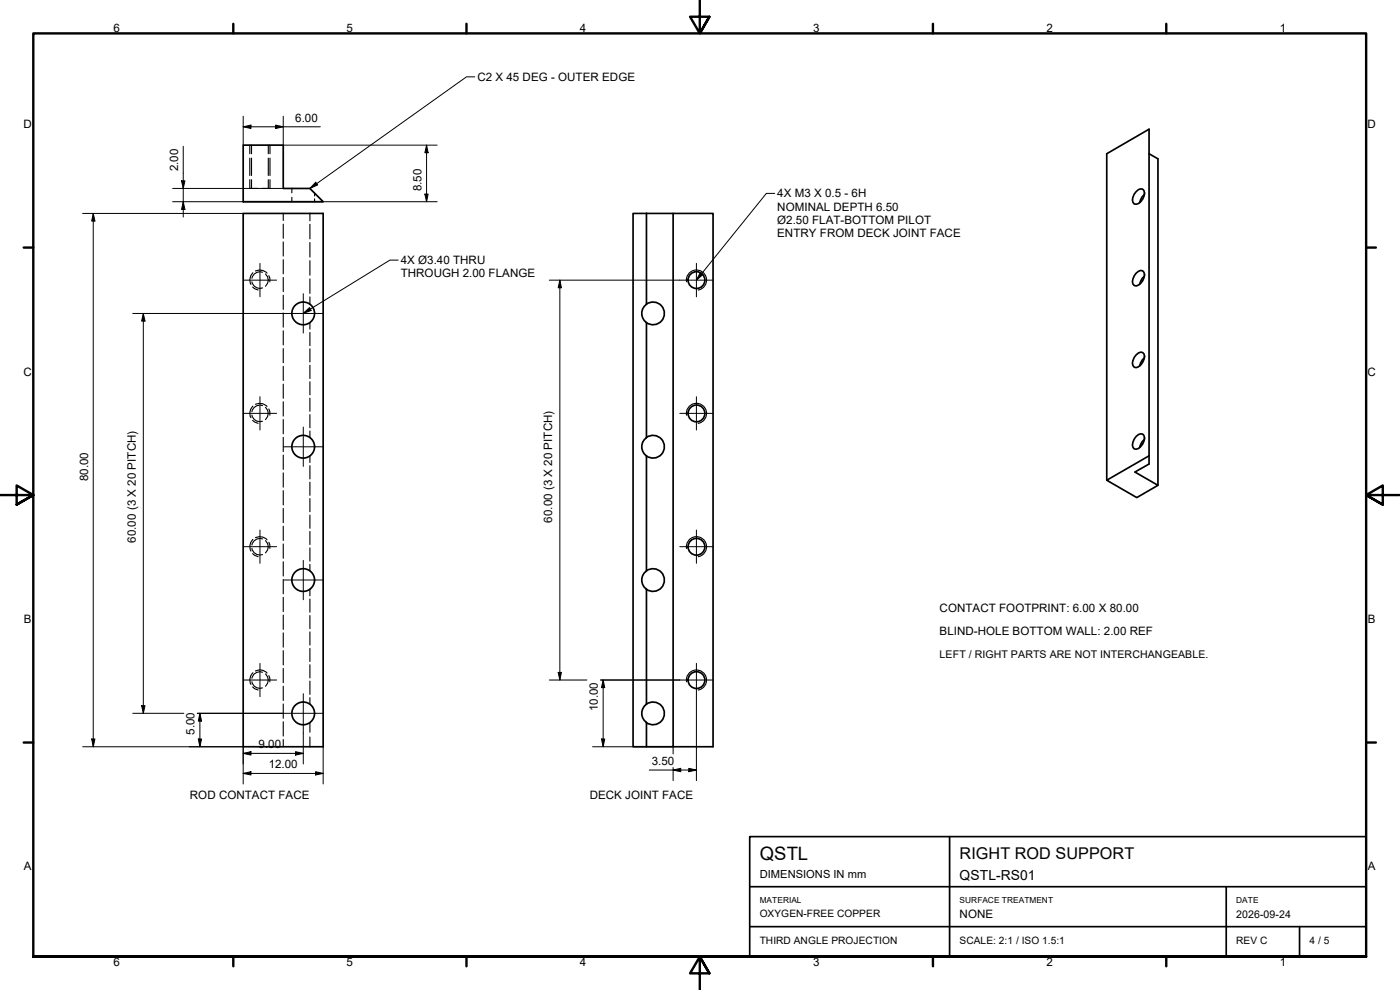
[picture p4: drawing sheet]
<svg xmlns="http://www.w3.org/2000/svg" width="420mm" height="297mm" viewBox="0 0 420 297" stroke-linecap="round" stroke-linejoin="round" font-family="sans-serif">
<!-- layer: Hidden (ISO) -->
<g fill="none" stroke="#000" stroke-width=".34">
<path d="M75 53.9v2.6h2.4M75 43.5v2.6M75 47.4v5.2M75.5 43.5v2.6M75.5 47.4v5.2M75.5 53.9v2.6M80.5 43.5v2.6M80.5 47.4v5.2M80.5 53.9v2.6M81 43.5v2.6M81 47.4v5.2M81 53.9v2.6h-2.4"/>
<path d="M87.6 56.5v1.4M87.6 59.2v1.3M94.4 57.9v.9M94.4 59.7v.8M85 64v2.2M85 67.3v4.2M85 72.6v4.2M85 77.9v4.3M93 64v2.2M93 67.3v4.4M93 72.8v4.3M93 78.2v4.4"/>
<path d="M75.6 84.6a2.41 2.41 0 0 0 3.2 1.8M75.8 86.1l1.7 .9M75.9 81.9a2.86 2.86 0 0 0-.6 3.4M76.7 81.3a2.98 2.98 0 0 1 3.4 .6M78.8 81.7a2.4 2.4 0 0 0-3.2 1.8M79.7 82.2a2.43 2.43 0 0 1 0 3.7M80.7 82.7l.3 .8v1.1M85 83.3v4.2M85 88.6v4.2M85 93.9v4.3M85 99.3v4.2M93 83.7v4.3"/>
<path d="M93 89.1v2.2M93 96.8v1.9M93 99.8v3.9M85 104.6v4.2M85 109.9v4.3M85 115.3v4.2M93 104.7v3.9M93 109.6v4M93 114.5v4M93 119.5v3.9M75.6 124.5a2.39 2.39 0 0 0 3.2 1.9M75.8 126.1l1.7 .9"/>
<path d="M75.9 121.9a2.86 2.86 0 0 0-.6 3.4M76.7 121.3a2.98 2.98 0 0 1 3.4 .6M78.8 121.7a2.4 2.4 0 0 0-3.2 1.8M79.7 122.2a2.43 2.43 0 0 1 0 3.7M80.7 122.7l.3 .8v1.1M85 120.6v4.2M85 125.9v4.3M85 131.2v4.3M85 136.6v4.2M93 124.4v3.9M93 129.3v2M93 136.8v2"/>
<path d="M93 139.7v4M85 141.9v4.3M85 147.2v4.3M85 152.6v4.2M85 157.9v4.3M93 144.7v3.9M93 149.6v3.9M93 154.5v4M93 159.5v3.9M75.6 164.5a2.39 2.39 0 0 0 3.2 1.9M75.8 166.1l.7 .6 1 .3M75.9 161.9a2.86 2.86 0 0 0-.6 3.4"/>
<path d="M76.7 161.3a2.98 2.98 0 0 1 3.4 .7M78.8 161.7a2.4 2.4 0 0 0-3.2 1.8M79.7 162.2a2.43 2.43 0 0 1 0 3.7M80.7 162.7l.3 .8v1.1M85 163.2v4.3M85 168.6v4.2M85 173.9v4.3M85 179.2v4.3M93 164.4v3.9M93 169.3v2M93 176.8v2M93 179.7v4"/>
<path d="M85 184.6v4.2M85 189.9v4.3M85 195.2v4.3M93 184.7v3.9M93 189.6v3.9M93 194.5v4M93 199.5v3.9M75.6 204.5a2.39 2.39 0 0 0 3.2 1.9M75.8 206.1l.7 .6 1 .3M75.9 201.9a2.86 2.86 0 0 0-.6 3.4M76.7 201.3a2.79 2.79 0 0 1 3.4 .7M78.8 201.7a2.4 2.4 0 0 0-3.2 1.8"/>
<path d="M79.7 202.2a2.43 2.43 0 0 1 0 3.7M80.7 202.7l.3 .8v1.1M85 200.6v4.2M85 205.9v4.3M85 211.2v4.3M85 216.6v4.2M93 204.4v4M93 209.3v2M93 216.8v2.9M85 221.9v2.2M93 221.1v3"/>
</g>
<!-- layer: Visible (ISO) -->
<g fill="none" stroke="#000" stroke-width=".51">
<path d="M73 43.5h12v13h8l4 4h-24zM341 57.5l.7-.6 1.2-.1a3.1 3.1 0 0 1-1.9 4.5l-.6-.1a2.21 2.21 0 0 1 0-3zM343.5 58.4l-.7 .6-.8 1.8M344.8 46.1l2.7 1.6v97.9M73 64h24v160.1h-24zM190 64h4v27.3a3.4 3.4 0 0 0 0 5.5v34.5a3.4 3.4 0 0 0 0 5.5v34.5a3.3 3.3 0 0 0 0 5.5v34.5a3.4 3.4 0 0 0 0 5.5v7.3h-4zM194 64h8M194 91.3a3.4 3.4 0 0 1 5.4 2.7 3.4 3.4 0 0 1-5.4 2.8M341 81.9l1.3-.8 .6 .2a2.21 2.21 0 0 1 0 2.9 2.26 2.26 0 0 1-2.5 1.5 2.15 2.15 0 0 1 0-3zM343.5 82.9l-.7 .7-.8 1.7M341 106.5l1.3-.9 .6 .2a2.15 2.15 0 0 1 0 2.9 2.23 2.23 0 0 1-2.5 1.5 2.21 2.21 0 0 1 0-3zM343.5 107.3l-.7 .8-.8 1.7"/>
<path d="M194 131.3a3.4 3.4 0 0 1 5.4 2.7 3.4 3.4 0 0 1-5.4 2.8M341 130.9l.7-.5 1.2-.2a3.1 3.1 0 0 1-1.9 4.6l-.6-.1a2.21 2.21 0 0 1 0-3zM343.5 131.9l-.7 .6-.8 1.8M344.8 136.8l-12.7 7.3 9.1 5.2 6.3-3.7-6.9-4 4.2-2.4v-100.4l-12.7 7.3v98M194 171.3a3.4 3.4 0 0 1 5.4 2.7 3.4 3.4 0 0 1-5.4 2.8M194 211.3a3.4 3.4 0 0 1 5.4 2.7 3.4 3.4 0 0 1-5.4 2.8M194 224.1h8v-160.1h12v160.1h-12"/>
<circle cx="91" cy="94" r="3.4"/>
<circle cx="209" cy="84" r="2.52"/>
<circle cx="91" cy="134" r="3.4"/>
<circle cx="209" cy="124" r="2.52"/>
<circle cx="91" cy="174" r="3.4"/>
<circle cx="209" cy="164" r="2.52"/>
<circle cx="91" cy="214" r="3.4"/>
<circle cx="209" cy="204.1" r="2.52"/>
</g>
<!-- layer: Visible Narrow (ISO) -->
<path d="M206 84.6a3 3 0 0 1 2.5-3.5 3 3 0 0 1 3.5 2.4 3 3 0 0 1-2.5 3.5M206 124.6a3 3 0 0 1 2.5-3.5 3 3 0 0 1 3.5 2.4 3 3 0 0 1-2.5 3.5M206 164.6a3 3 0 0 1 2.5-3.5 3 3 0 0 1 3.5 2.4 3 3 0 0 1-2.5 3.5M206 204.6a3 3 0 0 1 2.5-3.5 3 3 0 0 1 3.5 2.4 3 3 0 0 1-2.5 3.5" fill="none" stroke="#000" stroke-width=".34"/>
<!-- layer: Border (ISO) -->
<g fill="none" stroke="#000" stroke-width=".72">
<path d="M70 7.1v2.9M140 7.1v2.9M210 0v10l-2.9-5h5.8l-2.9 5 2.9-5M280 7.1v2.9M350 7.1v2.9M7.1 74.3h2.9M410 74.3h2.9M0 148.5h10l-5-2.8v5.7l5-2.9-5 2.9M420 148.5h-10l5-2.8v5.7l-5-2.9 5 2.9M7.1 222.8h2.9M410 222.8h2.9M10 287v-277h400v277h-400h400"/>
<path d="M70 287v2.9M140 287v2.9M212.9 292l-2.9-5 2.9 5h-5.8l2.9-5v10M280 287v2.9M350 287v2.9"/>
</g>
<!-- layer: Title (ISO) -->
<path d="M225 251h185v36h-185zM285 251v36M225 266.1h185M225 278h185M368 266.1v20.9M390 278v9" fill="none" stroke="#000" stroke-width=".51"/>
<!-- layer: Center Mark (ISO) -->
<g fill="none" stroke="#000" stroke-width=".3">
<path d="M78 79v10.1M209 79v10.1M73 84.1h10M85.1 94.1h11.8M91 88.1v11.8M204 84.1h10M78 119v10M209 119v10M73 124h10M85.1 134.1h11.8M91 128.1v11.8M204 124h10"/>
<path d="M78 159v10M209 159v10M73 164h10M85.1 174h11.8M91 168.1v11.8M204 164h10M78 199v10M209 199v10M73 204h10M85.1 214h11.8M91 208.1v11.8M204 204h10"/>
</g>
<!-- layer: Dimension (ISO) -->
<g fill="none" stroke="#000" stroke-width=".3">
<path d="M73 38l2.3-.5v1.1zM73 34.9v8.6M73 38h23.1M82.7 37.5l2.3 .5-2.3 .6zM85 34.9v8.6h46.2M51.8 56.5h41.2M54.5 54.3h1l-.5 2.2zM55 43.9v21.2M127.5 58.2h1l-.5 2.3zM128 43.5l.5 2.3h-1zM128 43.5v17M24.8 64h48.2"/>
<path d="M28 64l.5 2.3h-1zM28 64v160.1M51.8 60.5h79.4M55 60.5l.5 2.4h-1zM39.8 94.1h45.3M43 94.1l.5 2.2h-1zM43 94.1v119.9M164.8 84.1h39.2M168 84.1l.5 2.2h-1zM168 84.1v119.9M39.8 214h15.4M42.5 211.7h1l-.5 2.3z"/>
<path d="M59.2 214h25.9M60 214l.5 2.4h-1zM60 214v10.1M91 219.9v9.3M164.8 204h11.3M167.5 201.7h1l-.5 2.3zM180.3 204h23.7M181 204l.5 2.3h-1zM181 204v20.1M209 209v25.2M24.8 224.1h48.2v11.1M27.5 221.7h1l-.5 2.4z"/>
<path d="M59.5 221.7h1l-.5 2.4zM73 232.1l2.3-.6v1zM73 226l2.3-.5v1.1zM73 232.1h24M73 226h18M88.7 225.5l2.3 .5-2.3 .6zM94.7 231.5l2.3 .6-2.3 .4zM97 224.1v11.1M177.8 224.1h24.2v2.1M180.5 221.7h1l-.5 2.4zM194.9 231h14.1M202 231l2.3-.5v1z"/>
<path d="M202 230.3v3.9M206.7 230.5l2.3 .5-2.3 .5z"/>
</g>
<g fill="#000">
<path d="M73 38l2.3-.5v1.1zM82.7 37.5l2.3 .5-2.3 .6zM54.5 54.3h1l-.5 2.2zM127.5 58.2h1l-.5 2.3zM128 43.5l.5 2.3h-1zM28 64l.5 2.3h-1zM55 60.5l.5 2.4h-1zM43 94.1l.5 2.2h-1zM168 84.1l.5 2.2h-1zM42.5 211.7h1l-.5 2.3zM60 214l.5 2.4h-1zM167.5 201.7h1l-.5 2.3z"/>
<path d="M181 204l.5 2.3h-1zM27.5 221.7h1l-.5 2.4zM59.5 221.7h1l-.5 2.4zM73 232.1l2.3-.6v1zM73 226l2.3-.5v1.1zM88.7 225.5l2.3 .5-2.3 .6zM94.7 231.5l2.3 .6-2.3 .4zM180.5 221.7h1l-.5 2.4zM202 231l2.3-.5v1zM206.7 230.5l2.3 .5-2.3 .5z"/>
</g>
<!-- layer: Symbol (ISO) -->
<path d="M142.5 23.1h-2.5l-47 33.4M94.7 54.7l.6 .8-2.3 1zM232.5 58h-2.5l-20.9 25.9 1.8-1.5-.7-.6-1.1 2M119.5 78h-2.5l-25.9 15.9M91.1 93.9l1.8-1.6 .5 .9-2.1 .7" fill="none" stroke="#000" stroke-width=".3"/>
<path d="M94.7 54.7l.6 .8-2.3 1zM91 94.1l1.9-1.8 .5 .9zM210.2 81.8l.7 .6-1.9 1.7z" fill="#000"/>
<text font-size="5.5" x="228" y="258.1">QSTL</text>
<text font-size="4.9" x="288" y="257.6">RIGHT ROD SUPPORT</text>
<text font-size="4.1" x="288" y="264.1">QSTL-RS01</text>
<g font-size="3.5">
<text x="34" y="9.6">6</text>
<text x="104" y="9.6">5</text>
<text x="174" y="9.6">4</text>
<text x="244" y="9.6">3</text>
<text x="314" y="9.6">2</text>
<text x="384" y="9.6">1</text>
<text x="143.3" y="24.3">C2 X 45 DEG - OUTER EDGE</text>
<text x="7.1" y="38.4">D</text>
<text x="88.6" y="36.5">6.00</text>
<text x="410.4" y="38.4">D</text>
<text x="53.4" y="51.4" transform="rotate(-90 53.4 51.4)">2.00</text>
<text x="126.4" y="57.4" transform="rotate(-90 126.4 57.4)">8.50</text>
<text x="233.3" y="59.3">4X M3 X 0.5 - 6H</text>
<text x="233.3" y="63.2">NOMINAL DEPTH 6.50</text>
<text x="233.3" y="67.1">Ø2.50 FLAT-BOTTOM PILOT</text>
<text x="233.3" y="71.1">ENTRY FROM DECK JOINT FACE</text>
<text x="120.3" y="79.3">4X Ø3.40 THRU</text>
<text x="120.3" y="83.2">THROUGH 2.00 FLANGE</text>
<text x="7.1" y="112.7">C</text>
<text x="410.4" y="112.7">C</text>
<text x="26.4" y="144.4" transform="rotate(-90 26.4 144.4)">80.00</text>
<text x="165.7" y="156.8" transform="rotate(-90 165.7 156.8)">60.00 (3 X 20 PITCH)</text>
<text x="40.7" y="162.8" transform="rotate(-90 40.7 162.8)">60.00 (3 X 20 PITCH)</text>
<text x="282" y="183.6">CONTACT FOOTPRINT: 6.00 X 80.00</text>
<text x="7.2" y="186.9">B</text>
<text x="282" y="190.6">BLIND-HOLE BOTTOM WALL: 2.00 REF</text>
<text x="410.5" y="186.9">B</text>
<text x="179.5" y="213.4" transform="rotate(-90 179.5 213.4)">10.00</text>
<text x="58.4" y="220.4" transform="rotate(-90 58.4 220.4)">5.00</text>
<text x="77.6" y="224.5">9.00</text>
<text x="80.6" y="230.5">12.00</text>
<text x="195.6" y="229.5">3.50</text>
<text x="57" y="239.6">ROD CONTACT FACE</text>
<text x="177" y="239.6">DECK JOINT FACE</text>
<text x="7.2" y="261.2">A</text>
<text x="410.5" y="261.2">A</text>
<text x="288" y="275.6">NONE</text>
<text x="34" y="289.9">6</text>
<text x="104" y="289.9">5</text>
<text x="174" y="289.9">4</text>
<text x="244" y="289.9">3</text>
<text x="314" y="289.9">2</text>
<text x="384" y="289.9">1</text>
</g>
<text font-size="3.3" x="228" y="263.5">DIMENSIONS IN mm</text>
<g font-size="3.2">
<text x="282" y="197.4">LEFT / RIGHT PARTS ARE NOT INTERCHANGEABLE.</text>
<text x="371" y="275.4">2026-09-24</text>
</g>
<g font-size="3">
<text x="228" y="275.3">OXYGEN-FREE COPPER</text>
<text x="228" y="283.3">THIRD ANGLE PROJECTION</text>
<text x="288" y="283.3">SCALE: 2:1 / ISO 1.5:1</text>
<text x="371" y="283.3">REV C</text>
<text x="393" y="283.3">4 / 5</text>
</g>
<g font-size="2.5">
<text x="228" y="270.8">MATERIAL</text>
<text x="288" y="270.9">SURFACE TREATMENT</text>
<text x="371" y="270.8">DATE</text>
</g>
</svg>
